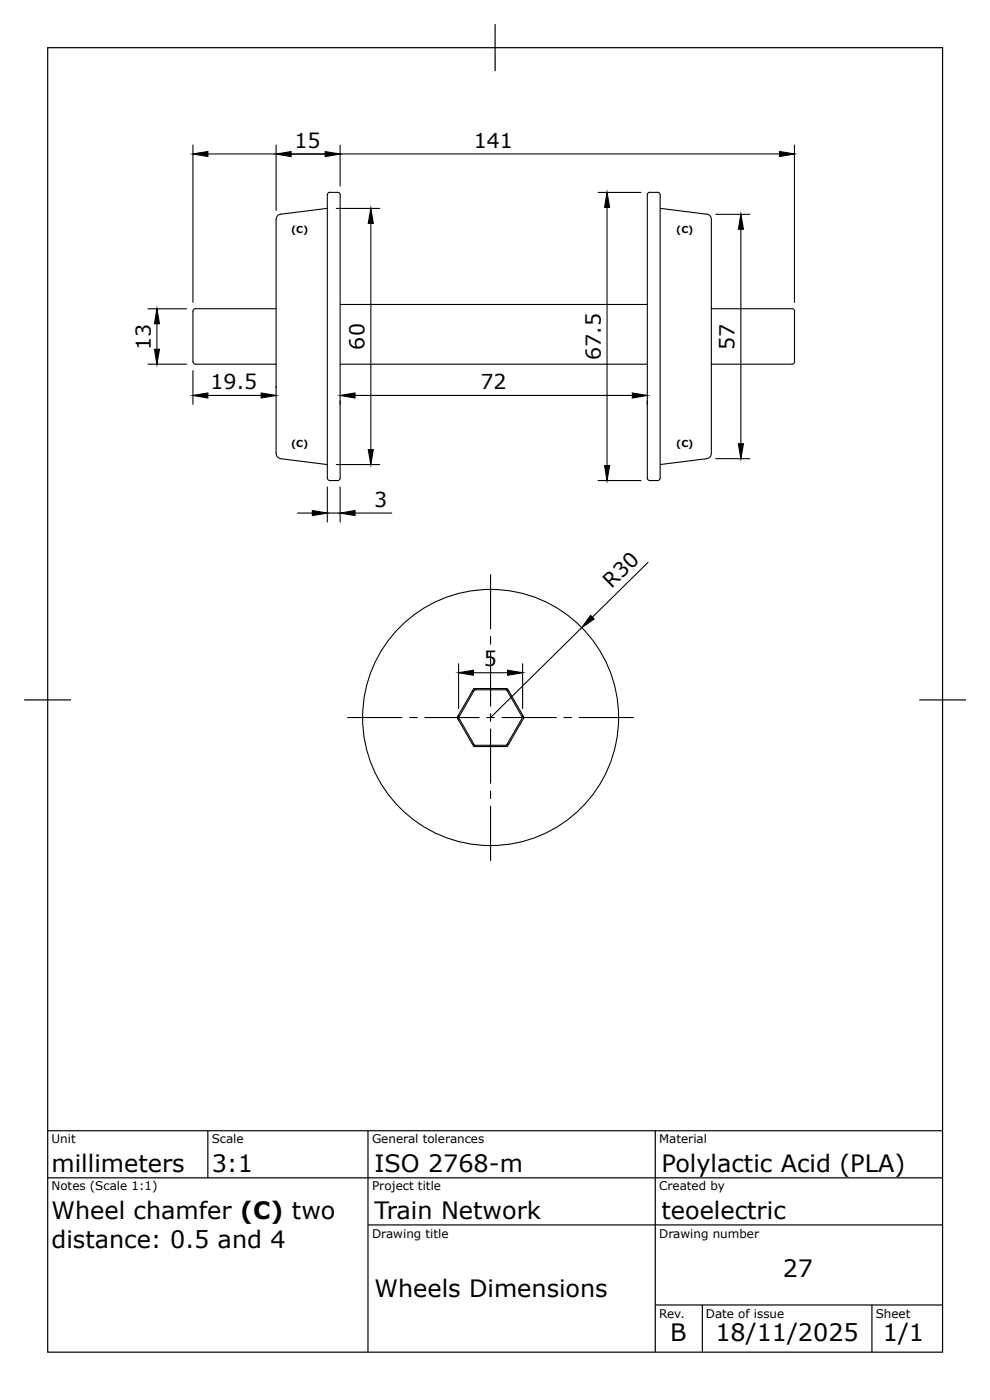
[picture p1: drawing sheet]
<svg xmlns="http://www.w3.org/2000/svg" width="210mm" height="297mm" viewBox="0 0 210 297" stroke-linecap="round" stroke-linejoin="round" font-family="sans-serif">
<g fill="none" stroke="#000" stroke-width=".23">
<path d="M41 30.8v33.4M44.1 32.7h121.4M58.6 30.8v13.9M72.2 30.8v8.7M168.7 30.8v33.4M58.6 46.6v49.7M59.6 45.5a1.08 1.08 0 0 0-.9 1.1M69.5 41.4v60.1M69.5 44.3l-9.9 1.2M70.1 40.9h1.6M70.1 40.8l-.5 .3-.1 .3M71.4 44.3h9.2"/>
<path d="M71.7 40.8l.5 .3v.3M72.2 41.4v60.1M78.7 47.4v48.1M127 40.9h9.1M128.9 44v54.9M138 40.9h1.6M138 40.8a1.19 1.19 0 0 0-.5 1.6v57.7a2.32 2.32 0 0 0 .2 1.9l.3 .1M139.6 40.8a1.19 1.19 0 0 1 .6 1.6v57.7a2.32 2.32 0 0 1-.3 1.9l-1.9 .1M140.2 44.3l9.9 1.2a1.47 1.47 0 0 1 1 1.7v48.2a1.94 1.94 0 0 1-.6 1.9l-10.3 1.4M152 45.5h7.2M157.3 48.7v45.6M31.4 77.4h8.2"/>
<path d="M31.4 65.6h8.2M33.3 68.8v5.4M41 78.7v7.2M58.6 65.6h-17.1a1.19 1.19 0 0 0-.5 1.5v8.4a2.33 2.33 0 0 0 .2 1.8l17.4 .1M72.2 77.4h65.3M72.2 64.7h65.3M151.1 65.6h17.1a.93 .93 0 0 1 .5 1.1v8.8a2.48 2.48 0 0 1-.2 1.8l-17.4 .1M44.1 84h11.4M58.6 82.1v.2M58.7 96.3a1.08 1.08 0 0 0 .9 1.1M59.6 97.4l9.9 1.3M71.4 98.7h9.2"/>
<path d="M72.2 85.1v.8M75.4 84h58.9M137.4 85.1v.8M152 97.4h7.2M63.2 109h3.1M69.5 103.4v7.5M69.5 109h2.7M69.5 101.5l.1 .3 .5 .3h1.6M72.2 103.4v7.5M72.2 101.5l-.2 .5-.3 .1M75.4 109h7.8M127 102.1h9.1"/>
<path d="M137.6 119.4l-11.8 11.7M104.2 122v11.6M104.2 135.2v1.6M104.2 138.4v11.6M123.5 133.3l-19.3 19.1M73.8 152.4h11.6M87 152.4h1.6M90.2 152.4h11.6M97.4 141v9.5M97.4 151.8v1.2M100.3 158l.5 .3M100.5 142.9h7.3"/>
<path d="M100.6 146.2h6a1.15 1.15 0 0 1 1.6 .8l2.5 4.4a1.13 1.13 0 0 1 .1 1.7l-2.5 4.5a1.16 1.16 0 0 1-1.4 1h-5.1a1.15 1.15 0 0 1-1.6-.8l-2.6-4.4a1.13 1.13 0 0 1-.1-1.7zM100.8 146.5h6.8l1.7 2.9 1.7 3-3.4 5.9h-6.8l-1.7-2.9-1.7-3zM101.3 146.2l-1 .6M103.4 152.4h1.6M104.2 151.6v1.6M104.2 154.8v11.6M106.6 152.4h11.5M107.1 146.2l1 .6M108.1 158l-.5 .3M111 151.8v.6M111 141v9.5M119.8 152.4h1.6"/>
<path d="M123 152.4h11.5M104.2 168v1.6M104.2 171.2v11.6"/>
<circle cx="104.2" cy="152.4" r="27.2"/>
</g>
<g fill="#000">
<path d="M41 32.7l3.1-.5v1zM58.6 32.7l3.2-.5v1.1zM69.1 32.2l3.1 .5-3.1 .6zM165.5 32.2l3.2 .5-3.2 .5zM78.7 44.3l.6 3.1h-1.1zM128.9 40.9l.5 3.1h-1zM157.3 45.5l.6 3.2h-1.1zM33.3 65.6l.6 3.2h-1.1zM32.8 74.2h1.1l-.6 3.2zM41 84l3.1-.5v1zM55.5 83.5l3.1 .5-3.1 .5zM72.2 84l3.2-.5v1z"/>
<path d="M78.2 95.5h1.1l-.6 3.2zM128.4 98.9h1l-.5 3.2zM134.3 83.5l3.1 .5-3.1 .5zM156.8 94.3h1.1l-.6 3.1zM66.3 108.4l3.2 .6-3.2 .5zM72.2 109l3.2-.6v1.1zM125.4 130.7l.8 .8-2.7 1.8zM97.4 142.9l3.1-.5v1zM107.8 142.4l3.2 .5-3.2 .5z"/>
</g>
<g fill="none" stroke="#000" stroke-width=".24">
<path d="M41 32.7l3.1-.5v1zM58.6 32.7l3.2-.5v1.1zM69.1 32.2l3.1 .5-3.1 .6zM165.5 32.2l3.2 .5-3.2 .5zM78.7 44.3l.6 3.1h-1.1zM128.9 40.9l.5 3.1h-1zM157.3 45.5l.6 3.2h-1.1zM32.8 74.2h1.1l-.6 3.2zM33.3 65.6l.6 3.2h-1.1zM41 84l3.1-.5v1zM55.5 83.5l3.1 .5-3.1 .5zM72.2 84l3.2-.5v1z"/>
<path d="M78.2 95.5h1.1l-.6 3.2zM128.4 98.9h1l-.5 3.2zM134.3 83.5l3.1 .5-3.1 .5zM156.8 94.3h1.1l-.6 3.1zM66.3 108.4l3.2 .6-3.2 .5zM72.2 109l3.2-.6v1.1zM125.4 130.7l.8 .8-2.7 1.8zM97.4 142.9l3.1-.5v1zM107.8 142.4l3.2 .5-3.2 .5z"/>
</g>
<g fill="none" stroke="#000" stroke-width=".25">
<path d="M10.1 10.1h190.1v277.1h-190.1zM105.1 5.1v10M5.1 148.7h10M205.1 148.7h-9.9M10.1 240.2h190.1M10.1 250.2h190.1M44.1 240.2v10M78.1 240.2v47M139.1 240.2v47M78.1 260.2h122.1M139.1 277.2h61.1M149.1 277.2v10"/>
<path d="M185.2 277.2v10"/>
</g>
<g font-size="5.1">
<text x="10.9" y="249">millimeters</text>
<text x="45" y="249">3:1</text>
<text x="79.5" y="249">ISO 2768-m</text>
<text x="140.5" y="249">Polylactic Acid (PLA)</text>
<text x="10.9" y="258.9">Wheel chamfer (C) two</text>
<text x="79.5" y="258.9">Train Network</text>
<text x="140.5" y="258.9">teoelectric</text>
<text x="10.9" y="265">distance: 0.5 and 4</text>
<text x="79.5" y="275.4">Wheels Dimensions</text>
<text x="166.2" y="271.3">27</text>
<text x="142.3" y="284.8">B</text>
<text x="151.9" y="284.8">18/11/2025</text>
<text x="187.5" y="284.8">1/1</text>
</g>
<g font-size="4.4">
<text x="62.5" y="31.4">15</text>
<text x="100.6" y="31.4">141</text>
<text x="32" y="74.4" transform="rotate(-90 32 74.4)">13</text>
<text x="77.4" y="74.2" transform="rotate(-90 77.4 74.2)">60</text>
<text x="127.6" y="76.4" transform="rotate(-90 127.6 76.4)">67.5</text>
<text x="156" y="74.3" transform="rotate(-90 156 74.3)">57</text>
<text x="44.7" y="82.7">19.5</text>
<text x="102" y="82.7">72</text>
<text x="79.5" y="107.6">3</text>
<text x="129.9" y="125.2" transform="rotate(-45 129.9 125.2)">R30</text>
<text x="102.8" y="141.6">5</text>
</g>
<g font-size="2.5">
<text x="10.9" y="242.9">Unit</text>
<text x="45" y="242.9">Scale</text>
<text x="79" y="242.9">General tolerances</text>
<text x="140" y="242.9">Material</text>
<text x="10.9" y="252.8">Notes (Scale 1:1)</text>
<text x="79" y="252.8">Project title</text>
<text x="140" y="252.8">Created by</text>
<text x="79" y="262.9">Drawing title</text>
<text x="140" y="262.9">Drawing number</text>
<text x="140" y="280">Rev.</text>
<text x="149.9" y="280">Date of issue</text>
<text x="186" y="280">Sheet</text>
</g>
<g font-size="2">
<text x="61.8" y="49.5">(C)</text>
<text x="143.6" y="49.5">(C)</text>
<text x="61.8" y="95">(C)</text>
<text x="143.6" y="95">(C)</text>
</g>
</svg>
